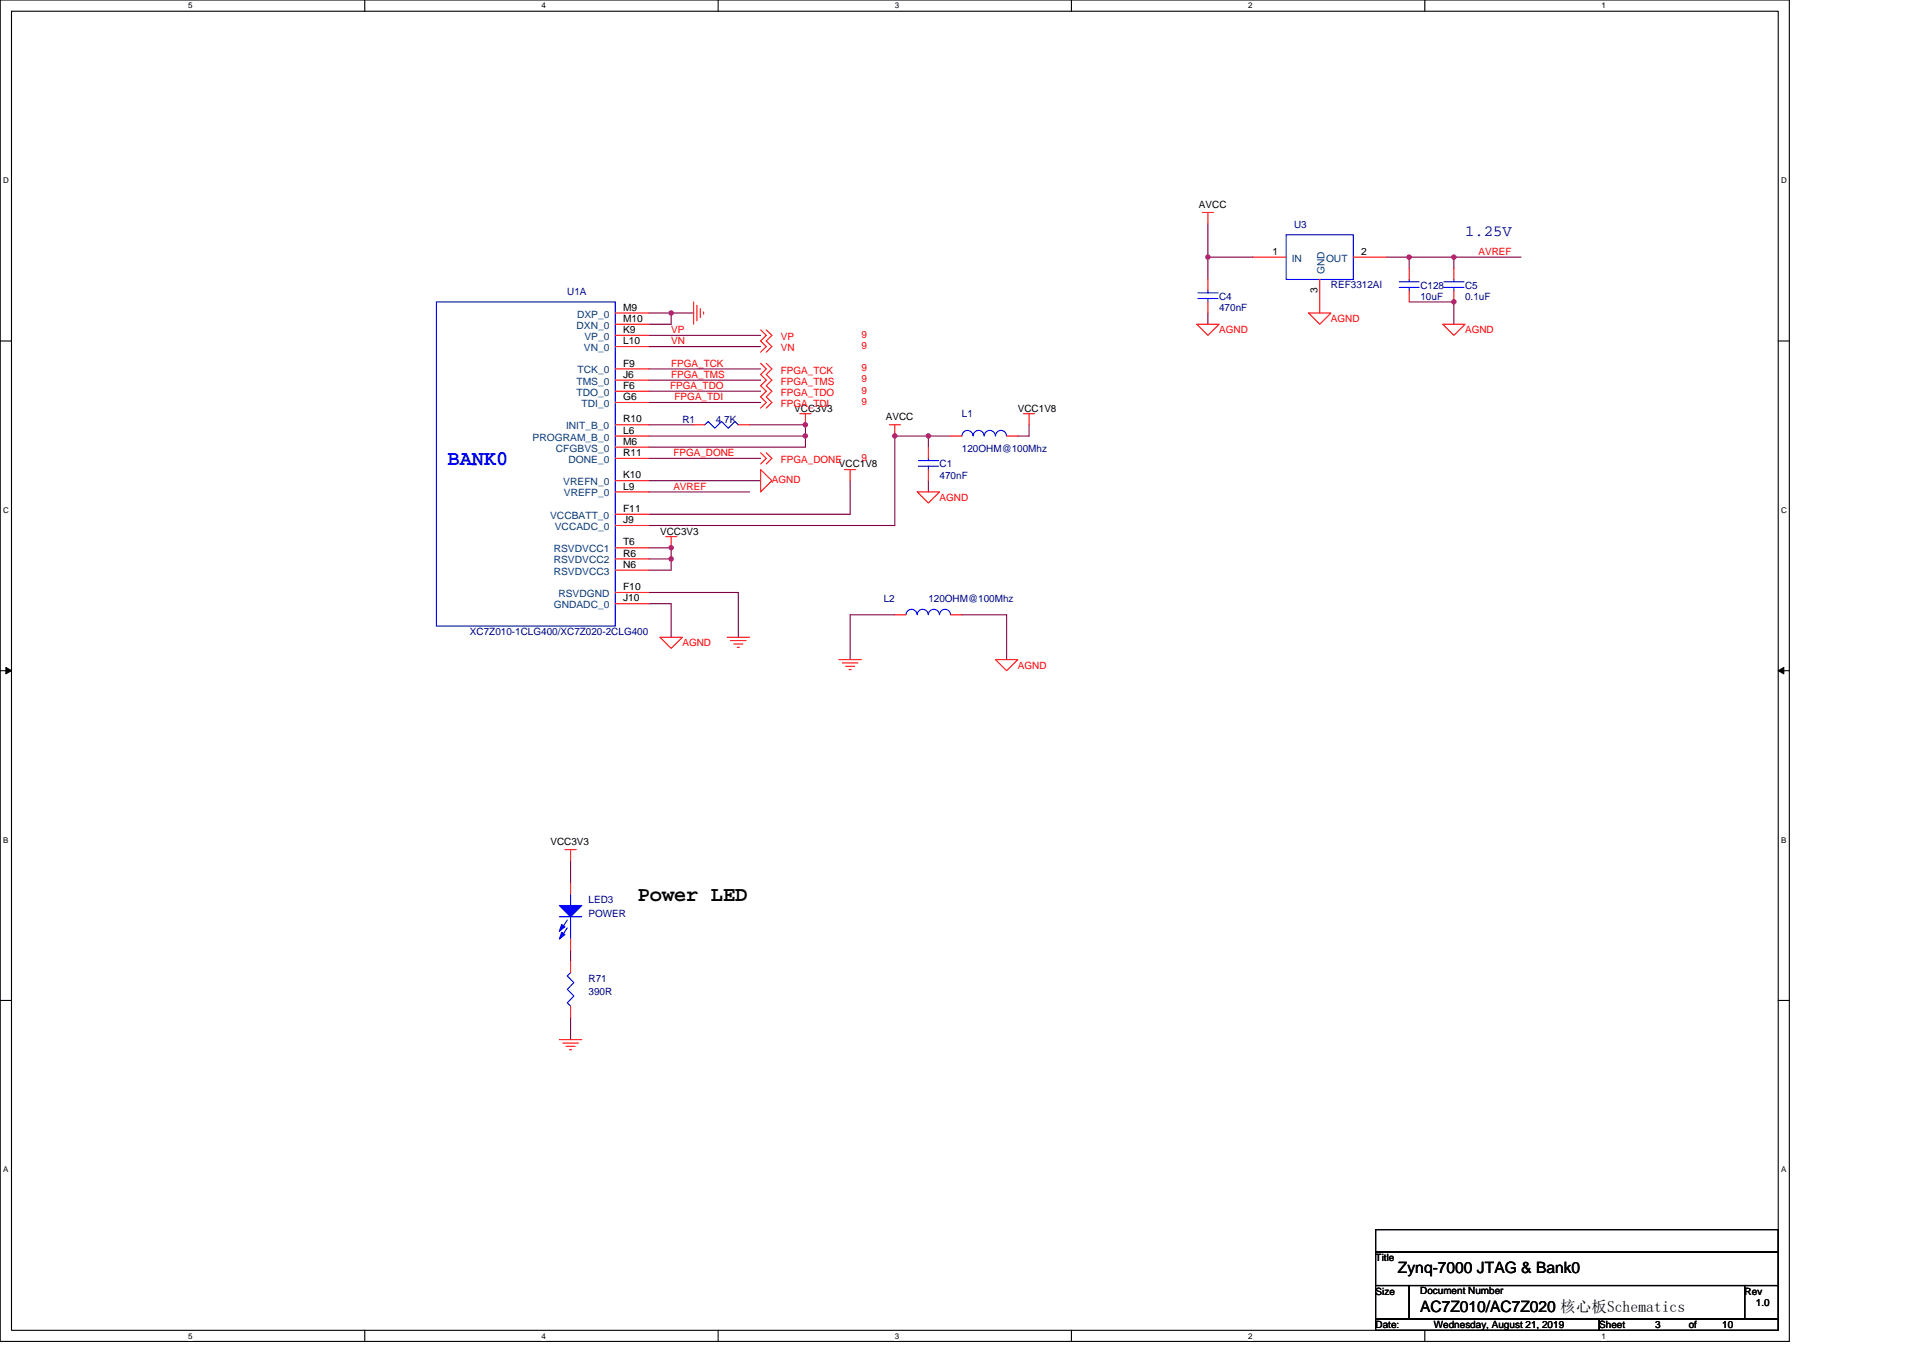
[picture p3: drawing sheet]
<svg xmlns="http://www.w3.org/2000/svg" width="297mm" height="210mm" viewBox="0 0 297 210" stroke-linecap="round" stroke-linejoin="round" font-family="sans-serif">
<path d="M0 0h276.4v207.3h-276.4zM1.8 1.7h272.9v203.8h-272.9z" fill="none" stroke="#000" stroke-width=".17"/>
<g fill="#fff">
<path d="M29.1 .2h.6v1.4h-.6z"/>
<path d="M29.1 205.7h.6v1.4h-.6z"/>
</g>
<path d="M56.3 0v1.7M56.3 205.5v1.8" fill="none" stroke="#000" stroke-width=".17"/>
<g fill="#fff">
<path d="M83.6 .2h.7v1.4h-.7z"/>
<path d="M83.6 205.7h.7v1.4h-.7z"/>
</g>
<path d="M110.9 0v1.7M110.9 205.5v1.8" fill="none" stroke="#000" stroke-width=".17"/>
<g fill="#fff">
<path d="M138.2 .2h.7v1.4h-.7z"/>
<path d="M138.2 205.7h.7v1.4h-.7z"/>
</g>
<path d="M165.5 0v1.7M165.5 205.5v1.8" fill="none" stroke="#000" stroke-width=".17"/>
<g fill="#fff">
<path d="M192.8 .2h.6v1.4h-.6z"/>
<path d="M192.8 205.7h.6v1.4h-.6z"/>
</g>
<path d="M220.1 0v1.7M220.1 205.5v1.8" fill="none" stroke="#000" stroke-width=".17"/>
<g fill="#fff">
<path d="M247.4 .2h.6v1.4h-.6z"/>
<path d="M247.4 205.7h.6v1.4h-.6z"/>
<path d="M.5 27.2h.8v1.4h-.8z"/>
<path d="M275.1 27.2h.9v1.4h-.9z"/>
<path d="M.5 78.1h.8v1.4h-.8z"/>
<path d="M275.1 78.1h.9v1.4h-.9z"/>
</g>
<path d="M0 52.7h1.8M274.7 52.7h1.7" fill="none" stroke="#000" stroke-width=".17"/>
<g fill="#fff">
<path d="M.5 129.1h.8v1.4h-.8z"/>
<path d="M275.1 129.1h.8v1.4h-.8z"/>
</g>
<path d="M0 103.6h1.8M274.7 103.6h1.7" fill="none" stroke="#000" stroke-width=".17"/>
<path d="M.9 103.1l.9 .5-.9 .5zM274.7 103.6l.8-.5v1z" fill="#000" stroke="#000" stroke-width=".15"/>
<g fill="#fff">
<path d="M.5 180h.8v1.4h-.8z"/>
<path d="M275.1 180h.8v1.4h-.8z"/>
</g>
<path d="M0 154.6h1.8M274.7 154.6h1.7M212.5 190h62.2v3.5h-62.2zM212.5 193.5h62.2v5.1h-62.2zM212.5 198.6h5.2v5.2h-5.2zM217.7 198.6h51.8v5.2h-51.8zM269.5 198.6h5.2v5.2h-5.2zM212.5 203.8h34.5v1.7h-34.5zM247 203.8h27.7v1.7h-27.7z" fill="none" stroke="#000" stroke-width=".17"/>
<g fill="none" stroke="#800040" stroke-width=".17">
<path d="M186.6 34.5v5.2h6.9M186.6 39.7v3.5M214.2 39.7h3.5M217.7 39.7h6.9v1.8M217.7 39.7v1.8M224.6 39.7h10.3M100.2 58.7h17.3M100.2 57h17.3M100.2 53.6h17.3M100.2 51.8h17.3M100.2 48.4h3.5M103.7 48.4h3.4"/>
<path d="M103.7 48.4v1.7h-3.5M186.6 48.4v1.7M217.7 46.7h6.9v3.4M100.2 67.4h24.2M100.2 70.8h17.3M100.2 60.5h17.3M100.2 62.2h17.3M100.2 74.3h17.3M100.2 65.6h6.9M100.2 76h15.6M115.8 65.6h8.6v1.8M124.4 67.4v1.7h-24.2"/>
<path d="M131.3 74.3v5.2h-31.1M143.4 67.4h3.5M143.4 69.1v-1.7h-5.2v13.8h-38M143.4 74.3v1.7M159 65.6v1.8h-1.8M100.2 91.5h13.8v7M100.2 84.6h3.5v1.8h-3.5M100.2 93.3h3.5v5.2M103.7 86.4v1.7h-3.5M138.2 95h-6.9v6.9M148.6 95h6.9v6.9M88.1 133v3.5"/>
<path d="M88.1 157.2v3.4M88.1 146.8v1.7"/>
</g>
<g fill="#f0f" stroke="#f0f" stroke-width=".17">
<circle cx="124.4" cy="65.6" r=".34"/>
<circle cx="138.2" cy="67.3" r=".34"/>
<circle cx="103.7" cy="86.4" r=".34"/>
<circle cx="124.4" cy="67.3" r=".34"/>
<circle cx="143.4" cy="67.3" r=".34"/>
<circle cx="103.7" cy="48.4" r=".34"/>
<circle cx="217.7" cy="39.7" r=".34"/>
<circle cx="224.6" cy="39.7" r=".34"/>
<circle cx="186.6" cy="39.7" r=".34"/>
<circle cx="224.6" cy="46.6" r=".34"/>
<circle cx="103.7" cy="84.6" r=".34"/>
</g>
<g fill="none" stroke="#f00" stroke-width=".17">
<path d="M185.7 32.8h1.7M186.6 32.8v1.7M193.5 39.7h5.2M209 39.7h5.2M95 48.4h5.2M95 50.1h5.2M95 51.8h5.2M95 53.6h5.2M95 57h5.2M95 58.7h5.2M107.1 46.7v3.4M107.7 47.2v2.4"/>
<path d="M108.2 47.7v1.4M108.7 48.2v.3M117.5 56.1l.9 .9-.9 .9 .9 .8-.9 .9 .9 .9-.9 .8 .9 .9-.9 .9M117.5 51l.9 .8-.9 .9 .9 .9-.9 .8M118.4 56.1l.8 .9-.8 .9 .8 .8-.8 .9 .8 .9-.8 .8 .8 .9-.8 .9M118.4 51l.8 .8-.8 .9 .8 .9-.8 .8M184.9 50.1h3.4l-1.7 1.7zM186.6 43.2v1.7M186.6 46.7v1.7M202.1 48.4h3.5l-1.7 1.7zM203.9 43.2v5.2M217.7 41.5v1.7"/>
<path d="M217.7 44.9v1.8M222.9 50.1h3.4l-1.7 1.7zM224.6 41.5v1.7M224.6 44.9v1.8M95 60.5h5.2M95 62.2h5.2M95 65.6h5.2M95 67.4h5.2M95 69.1h5.2M95 70.8h5.2M95 74.3h5.2M95 76h5.2"/>
<path d="M95 79.5h5.2M107.1 65.6h1.8M114 65.6h1.8M117.5 70l.9 .8-.9 .9M117.5 72.6l1.7 1.7-1.7 1.7zM118.4 70l.8 .8-.8 .9M123.5 63.9h1.8M124.4 63.9v1.7M130.4 72.6h1.8M131.3 72.6v1.7M137.4 65.6h1.7M138.2 65.6v1.8"/>
<path d="M141.7 76h3.4l-1.7 1.7zM143.4 69.1v1.7M143.4 72.6v1.7M146.9 67.4h1.7M155.5 67.4h1.7M158.1 63.9h1.7M159 63.9v1.7M95 81.2h5.2M95 84.6h5.2M95 86.4h5.2M95 88.1h5.2M95 91.5h5.2"/>
<path d="M95 93.3h5.2M102 98.5h3.4l-1.7 1.7zM102.8 82.9h1.7M103.7 82.9v1.7M112.3 98.5h3.5M112.8 99h2.4M113.3 99.5h1.4M138.2 95h1.8M146.9 95h1.7M113.9 100h.3M129.6 101.9h3.5M130.1 102.4h2.4"/>
<path d="M130.6 103h1.4M131.1 103.5h.4M153.8 101.9h3.4l-1.7 1.7zM87.3 131.3h1.7M88.1 131.3v1.7M88.1 136.5v1.7M88.1 155.4v1.8M88.1 148.5v1.8M88.1 145.1v1.7M86.4 160.6h3.5M86.9 161.2h2.4M87.4 161.7h1.4"/>
<path d="M88 162.2h.3"/>
</g>
<g fill="none" stroke="#00f" stroke-width=".17">
<path d="M198.7 36.3h10.3v6.9h-10.3zM67.4 46.7h27.6v50h-27.6zM185 46.1h3.1M185 45.3h3.1M186.6 44.9v.4M186.6 46.1v.6M216.1 44.4h3.1M216.1 43.5h3.1M217.7 43.2v.3M217.7 44.4v.5M223 44.4h3.1M223 43.5h3.1"/>
<path d="M224.6 43.2v.3M224.6 44.4v.5M108.9 65.6l.5-.5 1 1.1 1.1-1.1 1 1.1 1-1.1 .5 .5M141.9 72h3.1M141.9 71.2h3.1M143.4 70.8v.4M143.4 72v.6M150.3 67.4a.86 .86 0 0 0-.9-.9 .86 .86 0 0 0-.8 .9M153.8 67.4a.87 .87 0 0 0-.9-.9 .87 .87 0 0 0-.9 .9 .85 .85 0 0 0-.8-.9 .85 .85 0 0 0-.9 .9M155.5 67.4a.85 .85 0 0 0-.9-.9 .85 .85 0 0 0-.8 .9M146.8 95a.86 .86 0 0 0-.8-.9 .86 .86 0 0 0-.9 .9 .87 .87 0 0 0-.9-.9 .87 .87 0 0 0-.8 .9 .86 .86 0 0 0-.9-.9 .86 .86 0 0 0-.8 .9 .86 .86 0 0 0-.9-.9 .86 .86 0 0 0-.8 .9M88.1 138.2v1.7"/>
<path d="M86.4 141.6h3.5M87.6 142.2l-1 1.5M87.6 143.4l-1 1.5M88.1 150.3l-.5 .5 1 1-1 1.1 1 1-1 1 .5 .5M88.1 141.6v3.5"/>
</g>
<g fill="#00f" stroke="#00f" stroke-width=".17">
<path d="M86.4 139.9h3.5l-1.8 1.7z"/>
<path d="M86.8 142.9l.5 .3-.9 .7z"/>
<path d="M86.8 144.1l.5 .3-.9 .7z"/>
</g>
<text font-size="3.3" fill="#00f" x="69.1" y="71.8">BANK0</text>
<text font-size="3.3" x="98.5" y="139.2">Power LED</text>
<text font-size="2.4" fill="#000080" x="226.3" y="36.5">1.25V</text>
<g font-size="2.4">
<text x="215.9" y="196.7">Zynq-7000 JTAG &amp; Bank0</text>
<text x="219.4" y="202.7">AC7Z010</text>
<text x="219.4" y="202.7">AC7Z010/AC7</text>
<text x="225.5" y="202.7">010/AC7Z020 核心板Schematics</text>
</g>
<g font-size="1.5">
<text x="185.2" y="32.2">AVCC</text>
<text x="196.6" y="39.4">1</text>
<text x="210.2" y="39.4">2</text>
<text x="203.5" y="45.3" transform="rotate(-90 203.5 45.3)">3</text>
<text x="96.2" y="51.5">K9</text>
<text x="96.2" y="49.7">M10</text>
<text x="96.2" y="53.2">L10</text>
<text x="96.2" y="48">M9</text>
<text x="96.2" y="58.4">J6</text>
<text x="96.2" y="56.6">F9</text>
<text x="96.2" y="61.8">G6</text>
<text x="96.2" y="60.1">F6</text>
<text x="96.2" y="65.3">R10</text>
<text x="122.7" y="63.6">VCC3V3</text>
<text x="136.8" y="65">AVCC</text>
<text x="157.2" y="63.6">VCC1V8</text>
<text x="96.2" y="68.7">M6</text>
<text x="96.2" y="70.5">R11</text>
<text x="96.2" y="67">L6</text>
<text x="96.2" y="73.9">K10</text>
<text x="96.2" y="75.6">L9</text>
<text x="129.6" y="72.2">VCC1V8</text>
<text x="96.2" y="80.8">J9</text>
<text x="96.2" y="79.1">F11</text>
<text x="102" y="82.6">VCC3V3</text>
<text x="96.2" y="84.3">T6</text>
<text x="96.2" y="86">R6</text>
<text x="96.2" y="87.7">N6</text>
<text x="96.2" y="91.2">F10</text>
<text x="96.2" y="92.9">J10</text>
<text x="85" y="130.6">VCC3V3</text>
<text x="212.5" y="194.9">Title</text>
<text x="212.5" y="200">Size</text>
<text x="219.4" y="200">Document Number</text>
<text x="269.5" y="200">Rev</text>
<text x="271.2" y="201.8">1.0</text>
<text x="212.5" y="205.2">Date:</text>
<text x="221.5" y="205.2">Wednesday, August 21, 2019</text>
<text x="247" y="205.2">Sheet</text>
<text x="255.7" y="205.2">3</text>
<text x="260.9" y="205.2">of</text>
<text x="266" y="205.2">10</text>
</g>
<g font-size="1.5" fill="#000080">
<text x="199.9" y="35.3">U3</text>
<text x="87.6" y="45.6">U1A</text>
<text x="188.3" y="46.3">C4</text>
<text x="205.6" y="44.6">REF3312AI</text>
<text x="219.4" y="44.6">C128</text>
<text x="219.4" y="46.3">10uF</text>
<text x="226.3" y="44.6">C5</text>
<text x="226.3" y="46.3">0.1uF</text>
<text x="188.3" y="48">470nF</text>
<text x="105.4" y="65.3">R1</text>
<text x="110.6" y="65.3">4.7K</text>
<text x="148.6" y="64.5">L1</text>
<text x="148.6" y="69.8">120OHM@100Mhz</text>
<text x="145.1" y="72.2">C1</text>
<text x="145.1" y="74">470nF</text>
<text x="136.5" y="92.9">L2</text>
<text x="143.4" y="92.9">120OHM@100Mhz</text>
<text x="72.6" y="98.1">XC7Z010-1CLG400/XC7Z020-2CLG400</text>
<text x="90.9" y="139.6">LED3</text>
<text x="90.9" y="141.6">POWER</text>
<text x="90.9" y="151.7">R71</text>
<text x="90.9" y="153.8">390R</text>
</g>
<g font-size="1.5" fill="#004080">
<text x="199.5" y="40.4">IN</text>
<text x="204.8" y="40.4">OUT</text>
<text x="204.6" y="42.3" transform="rotate(-90 204.6 42.3)">GND</text>
<text x="89" y="50.8">DXN_0</text>
<text x="89.1" y="49.1">DXP_0</text>
<text x="90.3" y="52.5">VP_0</text>
<text x="89" y="59.4">TMS_0</text>
<text x="89.2" y="57.7">TCK_0</text>
<text x="90.2" y="54.3">VN_0</text>
<text x="89" y="61.2">TDO_0</text>
<text x="89.8" y="62.9">TDI_0</text>
<text x="82.3" y="68.1">PROGRAM_B_0</text>
<text x="85.9" y="69.8">CFGBVS_0</text>
<text x="87.4" y="66.3">INIT_B_0</text>
<text x="87.8" y="71.5">DONE_0</text>
<text x="87" y="75">VREFN_0</text>
<text x="87.1" y="76.7">VREFP_0</text>
<text x="85" y="80.2">VCCBATT_0</text>
<text x="85.7" y="81.9">VCCADC_0</text>
<text x="85.5" y="85.3">RSVDVCC1</text>
<text x="85.5" y="87.1">RSVDVCC2</text>
<text x="85.5" y="88.8">RSVDVCC3</text>
<text x="85.5" y="94">GNDADC_0</text>
<text x="86.3" y="92.2">RSVDGND</text>
</g>
<g font-size="1.5" fill="#f00">
<text x="228.4" y="39.4">AVREF</text>
<text x="103.7" y="53.2">VN</text>
<text x="103.7" y="51.5">VP</text>
<text x="120.6" y="52.5">VP</text>
<text x="133" y="52.2">9</text>
<text x="133" y="53.9">9</text>
<text x="188.3" y="51.5">AGND</text>
<text x="205.6" y="49.8">AGND</text>
<text x="226.3" y="51.5">AGND</text>
<text x="103.7" y="58.4">FPGA_TMS</text>
<text x="103.7" y="56.7">FPGA_TCK</text>
<text x="120.6" y="57.7">FPGA_TCK</text>
<text x="120.6" y="59.4">FPGA_TMS</text>
<text x="120.6" y="54.3">VN</text>
<text x="133" y="57.4">9</text>
<text x="133" y="59.1">9</text>
<text x="103.5" y="60.1">FPGA_TDO</text>
<text x="104.2" y="61.8">FPGA_TDI</text>
<text x="120.6" y="61.2">FPGA_TDO</text>
<text x="120.6" y="62.9">FPGA_TDI</text>
<text x="133" y="60.8">9</text>
<text x="133" y="62.5">9</text>
<text x="104" y="70.5">FPGA_DONE</text>
<text x="120.6" y="71.5">FPGA_DONE</text>
<text x="133" y="71.2">9</text>
<text x="104" y="75.7">AVREF</text>
<text x="119.2" y="74.6">AGND</text>
<text x="145.1" y="77.4">AGND</text>
<text x="105.4" y="99.9">AGND</text>
<text x="157.2" y="103.3">AGND</text>
</g>
<g font-size="1.2">
<text x="29.1" y="1.3">5</text>
<text x="83.6" y="1.3">4</text>
<text x="138.2" y="1.3">3</text>
<text x="192.8" y="1.3">2</text>
<text x="247.4" y="1.3">1</text>
<text x=".5" y="28.3">D</text>
<text x="275.1" y="28.3">D</text>
<text x=".5" y="79.2">C</text>
<text x="275.1" y="79.2">C</text>
<text x=".5" y="130.2">B</text>
<text x="275.1" y="130.2">B</text>
<text x=".5" y="181.1">A</text>
<text x="275.1" y="181.1">A</text>
<text x="29.1" y="206.8">5</text>
<text x="83.6" y="206.8">4</text>
<text x="138.2" y="206.8">3</text>
<text x="192.8" y="206.8">2</text>
<text x="247.4" y="206.8">1</text>
</g>
</svg>
